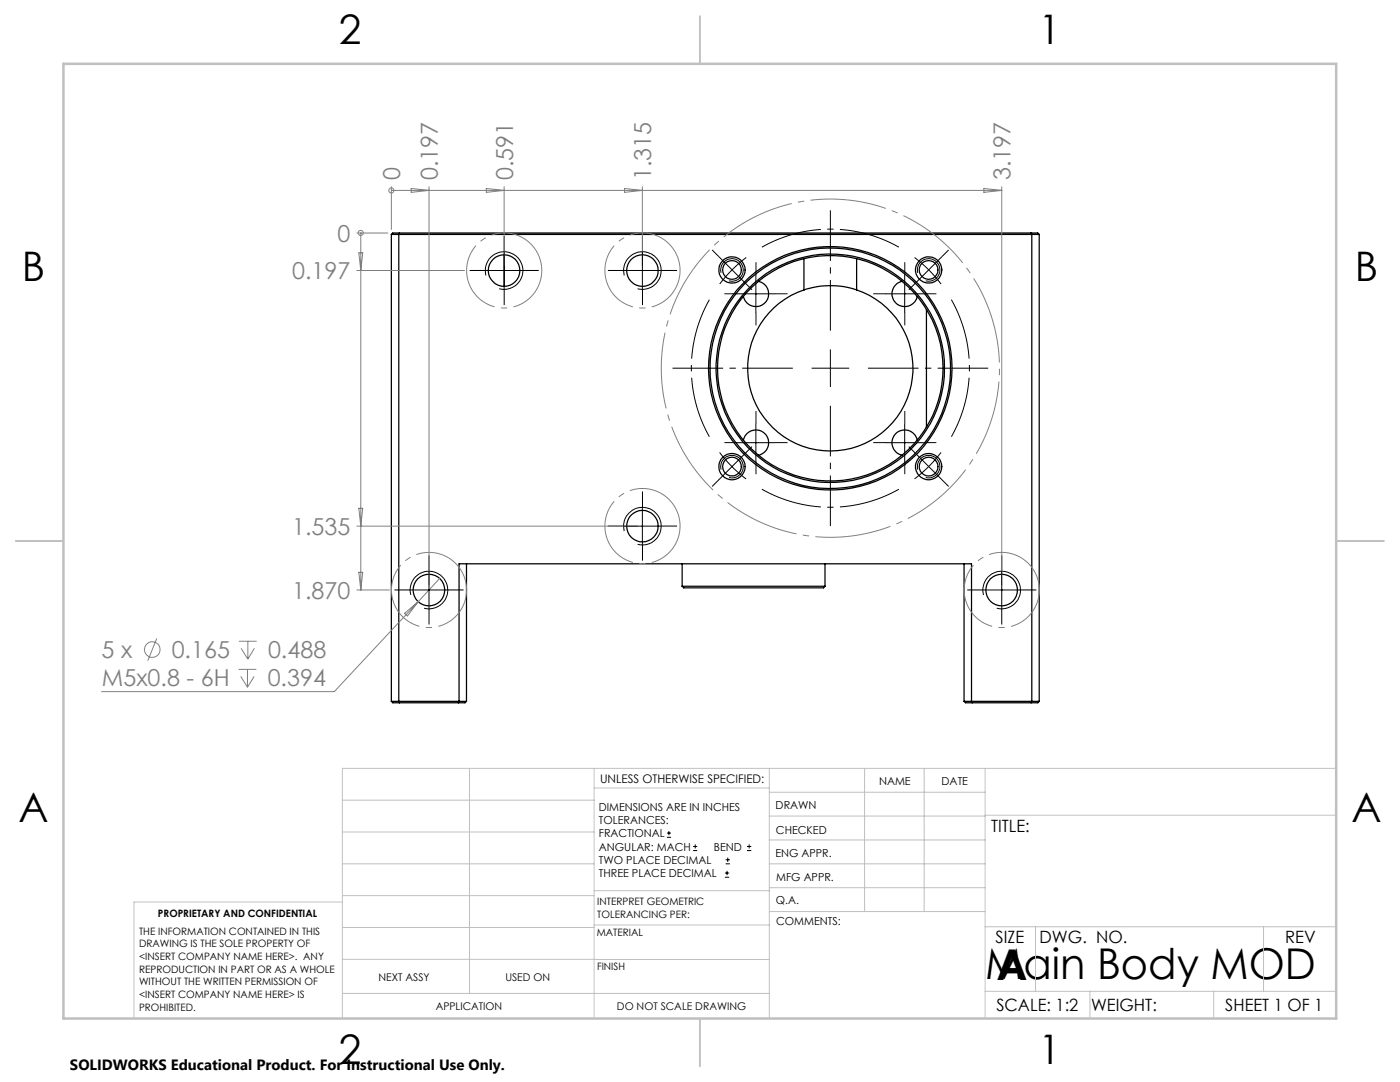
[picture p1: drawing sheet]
<svg xmlns="http://www.w3.org/2000/svg" width="279mm" height="216mm" viewBox="0 0 279 216" stroke-linecap="round" stroke-linejoin="round" font-family="sans-serif">
<g fill="none" stroke="#000" stroke-width=".25">
<path d="M78.1 46.8h129.3M78.1 46.8l.3-.3h128.7l.3 .3M78.1 46.8v93.1M79.7 46.5l-.1 .3v93.1l.1 .3M100.6 50.8v6.3M151.4 56.1a2.56 2.56 0 0 1 1.3 4.3 2.56 2.56 0 0 1-4.4-1.2M160.4 57.9a16.5 16.5 0 0 0-8 25.3 16.5 16.5 0 0 0 26.6 0 16.5 16.5 0 0 0-8-25.3M160.4 57.9a16.7 16.7 0 0 1 10.6 0M160.4 51.6v6.3M171 51.6v6.3M180 56.1a2.55 2.55 0 0 0-1.2 4.3 2.55 2.55 0 0 0 4.3-1.2M205.8 46.5l.1 .3v93.1l-.1 .3"/>
<path d="M207.4 46.8v93.1M184.9 61.8v23.4M148.3 87.8a2.56 2.56 0 0 1 4.4-1.3 2.56 2.56 0 0 1-1.3 4.3M183.1 87.8a2.56 2.56 0 0 0-4.4-1.3 2.56 2.56 0 0 0 1.3 4.3M93.1 112.5v27.4M136.1 117l.4 .3h27.9l.2-.3M136.1 117h28.5M136.1 112.5v4.5M164.6 112.5v4.5M192.4 112.5v27.4M78.1 139.9h15M78.1 139.9l.3 .3h14.4l.3-.3"/>
<path d="M192.4 139.9h15M192.4 139.9l.3 .3h14.4l.3-.3M91.5 140.2l.1-.3v-27.4h102.3v27.4l.1 .3"/>
<circle cx="100.6" cy="54" r="3.2"/>
<circle cx="128.2" cy="54" r="3.1"/>
<circle cx="146.1" cy="53.9" r="1.88"/>
<circle cx="146.1" cy="53.9" r="2.62"/>
<circle cx="185.3" cy="53.9" r="1.87"/>
<circle cx="185.3" cy="53.9" r="2.62"/>
<circle cx="165.7" cy="73.5" r="22.8"/>
<circle cx="165.7" cy="73.5" r="22.5"/>
<circle cx="165.7" cy="73.5" r="24.3"/>
<circle cx="165.7" cy="73.5" r="24"/>
<circle cx="146.1" cy="93.1" r="2.63"/>
<circle cx="146.1" cy="93.1" r="1.88"/>
<circle cx="185.3" cy="93.1" r="1.87"/>
<circle cx="185.3" cy="93.1" r="2.63"/>
<circle cx="85.6" cy="117.7" r="3.2"/>
<circle cx="128.2" cy="105" r="3.1"/>
<circle cx="199.9" cy="117.7" r="3.2"/>
</g>
<g fill="none" stroke="#808080" stroke-width=".2">
<path d="M78.1 38h.1M78.1 37.3v8.5M78.1 38h121.8M82.1 37.6l3.5 .4-3.5 .4zM85.6 37.3v79.4M97 37.6l3.6 .4-3.6 .4zM100.6 37.3v15.7M124.6 37.6l3.6 .4-3.6 .4zM128.2 37.3v15.7M196.4 37.6l3.5 .4-3.5 .4zM199.9 37.3v79.4M71.2 46.5h6.2"/>
<path d="M71.2 54h21.5M71.6 50.4h.8l-.4 3.6zM72 46.5v71.2M72 46.5h.1M71.2 105h56M71.2 117.7h6.5M71.6 101.4h.8l-.4 3.6zM71.6 114.2h.8l-.4 3.5zM87.7 115.4l-4.2 4.7M31.3 127.4l-1.8 4.4M47.6 133.6h3.6M47.7 128h3.5"/>
<path d="M48 135l1.4 2.1M48.1 129.4l1.4 2.1M49.4 133.6v3.5M49.5 128v3.5M50.7 135l-1.3 2.1M50.8 129.4l-1.3 2.1M80.8 122.4l2.7-2.3-2.2 2.8zM83.5 120.1l-16.8 17.9h-46.5"/>
<circle cx="78.1" cy="38" r=".51"/>
<circle cx="72" cy="46.5" r=".5"/>
<circle cx="30.4" cy="129.6" r="1.55"/>
</g>
<g fill="none" stroke="#000" stroke-width=".2">
<path d="M96.8 54h7.6M97 55a3.8 3.8 0 0 1 3.3-4.8 3.8 3.8 0 0 1 4 4.1 3.8 3.8 0 0 1-4.7 3.3M100.6 50.2v7.5M124.5 54h7.4M124.6 55a3.8 3.8 0 0 1 3.2-4.8 3.8 3.8 0 0 1 4.1 4.1 3.8 3.8 0 0 1-4.7 3.3M128.2 50.2v7.5M143.9 54.4a2.25 2.25 0 0 1 2-2.8 2.25 2.25 0 0 1 2.4 2.4 2.25 2.25 0 0 1-2.8 2M147.1 58.6h7.5M150.8 54.9v7.5M176.8 58.6h7.5M180.6 54.9v7.5M183.2 54.4a2.24 2.24 0 0 1 1.9-2.8 2.24 2.24 0 0 1 2.4 2.5 2.24 2.24 0 0 1-2.8 1.9"/>
<path d="M143.6 90.3a28.2 28.2 0 0 0 5.3 5.3M143.9 93.7a2.26 2.26 0 0 1 2-2.8 2.26 2.26 0 0 1 2.4 2.4 2.26 2.26 0 0 1-2.8 2M147.1 88.3h7.5M148.7 90.5l-5.3 5.2M150.8 84.6v7.5M176.8 88.3h7.5M180.6 84.6v7.5M183.2 93.7a2.25 2.25 0 0 1 1.9-2.8 2.25 2.25 0 0 1 2.5 2.4 2.25 2.25 0 0 1-2.9 2M81.8 117.7h7.6M82 118.7a3.7 3.7 0 0 1 3.3-4.7 3.7 3.7 0 0 1 4 4.1 3.7 3.7 0 0 1-4.7 3.3M85.6 114v7.5M124.5 105h7.4"/>
<path d="M124.6 106a3.8 3.8 0 0 1 3.2-4.8 3.8 3.8 0 0 1 4.1 4.1 3.8 3.8 0 0 1-4.7 3.3M128.2 101.2v7.5M196.1 117.7h7.6M196.3 118.7a3.7 3.7 0 0 1 3.3-4.7 3.7 3.7 0 0 1 4 4.1 3.7 3.7 0 0 1-4.7 3.3M199.9 114v7.5M133.1 167.1h.8M133.1 166.2h.8M133.5 165.8v.9M138.3 169.7h.8M138.3 168.9h.8M138.7 168.5v.8M144.7 175h.8"/>
<path d="M144.7 174.2h.8M144.8 172.4h.9M144.8 171.6h.9M145.1 173.8v.8M145.2 171.1v.9M149.1 169.7h.8M149.1 168.9h.8M149.5 168.5v.8"/>
</g>
<path d="M107.8 51.8a7.5 7.5 0 0 0-12.6-3 7.5 7.5 0 0 0 3.5 12.4 7.5 7.5 0 0 0 9.2-9l-.1-.4M135.4 51.8a7.5 7.5 0 0 0-12.6-3 7.5 7.5 0 0 0 3.5 12.4 7.5 7.5 0 0 0 9.2-9l-.1-.4M92.8 115.5a7.5 7.5 0 0 0-12.6-3 7.5 7.5 0 0 0 3.5 12.5 7.5 7.5 0 0 0 9.2-9.1l-.1-.4M135.4 102.8a7.5 7.5 0 0 0-12.6-3 7.5 7.5 0 0 0 3.5 12.4 7.5 7.5 0 0 0 9.2-9l-.1-.4M207.1 115.5a7.5 7.5 0 0 0-12.6-3 7.5 7.5 0 0 0 3.5 12.5 7.5 7.5 0 0 0 9.2-9.1l-.1-.4" fill="none" stroke="#808080" stroke-width=".2" stroke-dasharray="15.2 1.3 1.3 1.3" stroke-dashoffset="3.1" stroke-linecap="butt"/>
<path d="M198 63.6a33.8 33.8 0 0 0-56.6-13.6 33.8 33.8 0 0 0 15.6 56.1 33.8 33.8 0 0 0 41.5-40.8l-.5-1.7" fill="none" stroke="#808080" stroke-width=".2" stroke-dasharray="15.2 1.3 1.3 1.3" stroke-dashoffset="6.4" stroke-linecap="butt"/>
<g fill="none" stroke="#000" stroke-width=".2" stroke-dasharray="15.2 1.3 1.3 1.3" stroke-linecap="butt">
<path d="M96.9 54h-3.2M100.6 50.2v-3.1M100.6 57.7v3.2M104.4 54h3.1M124.5 54h-3.2M128.2 50.2v-3.1M128.2 57.7v3.2M132 54h3.1M143.4 51.2l-1.3-1.3M146.1 53.8l-2.5 2.9M146.1 53.8l2.8-2.4M146.1 53.8l-2.7-2.6"/>
<path d="M146.1 53.8l2.7 2.7M147.1 58.6h-2.5M148.8 56.5l1.3 1.3M150.9 54.9v-2.6M154.6 58.6h2.6M176.8 58.6h-2.5M180.6 54.9v-2.6M182.7 56.5l-1.3 1.3M184.3 58.6h2.6M185.3 53.8l-2.8-2.4M185.3 53.8l2.5 2.9M185.3 53.8l2.7-2.6"/>
<path d="M185.3 53.8l-2.6 2.7M188 51.2l1.3-1.3M150.9 62.4v2.5M165.7 73.5v-3.8M165.7 73.5h-3.7M165.7 73.5v3.7M165.7 73.5h3.8M180.6 62.4v2.5M143.4 95.7l-1.3 1.4M147.1 88.3h-2.5M148.8 90.4l1.3-1.3M150.9 84.6v-2.6"/>
<path d="M150.9 92.1v2.5M154.6 88.3h2.6M176.8 88.3h-2.5M180.6 84.6v-2.6M180.6 92.1v2.5M182.7 90.4l-1.3-1.3M184.3 88.3h2.6M185.3 93.1l2.5-2.8M185.3 93.1l-2.8 2.5M185.3 93.1l2.7 2.6M185.3 93.1l-2.6-2.7M188 95.7l1.3 1.4"/>
<path d="M81.9 117.7h-3.2M85.6 114v-3.2M89.4 117.7h3.1M124.5 105h-3.2M128.2 101.2v-3.1M128.2 108.7v3.2M132 105h3.1M196.2 117.7h-3.2M199.9 114v-3.2M203.7 117.7h3.1M85.6 121.5v3.1M199.9 121.5v3.1"/>
</g>
<path d="M141.6 59.8a27.7 27.7 0 0 0 0 27.3M179.4 49.3a27.7 27.7 0 0 0-27.3 0M152.1 97.6a27.7 27.7 0 0 0 27.3 0M189.9 87.1a27.7 27.7 0 0 0 0-27.3" fill="none" stroke="#000" stroke-width=".2" stroke-dasharray="15.2 1.3 1.3 1.3" stroke-dashoffset="2.9" stroke-linecap="butt"/>
<path d="M158.2 73.5h-24M165.7 66v-24M173.2 73.5h24M165.7 81v24" fill="none" stroke="#000" stroke-width=".2" stroke-dasharray="15.2 1.3 1.3 1.3" stroke-dashoffset="5.1" stroke-linecap="butt"/>
<g fill="none" stroke="#c0c0c0" stroke-width=".2">
<path d="M68.3 159.7h50.3M93.7 153.3v44.9M118.6 153.3v49.9M118.6 157.2h34.9M153.5 153.3v49.9M153.5 158.1h43.1M172.5 153.3v28.6M184.4 153.3v28.6M196.6 153.3v49.9M266.7 153.3h-198.4v49.9M68.3 178.7h50.3M68.3 172.4h50.3"/>
<path d="M68.3 166h50.3M68.3 180h-41.6v23.2M118.6 177.7h35M153.5 167.6h43.1M153.5 162.8h43.1M153.5 172.4h43.1M153.5 177.1h43.1M196.6 162.7h70.1M68.3 198.2h85.2M68.3 191.4l85.2 .1M68.3 185.1h50.3M118.6 184.6h35"/>
<path d="M153.6 181.9h43M196.6 197.8h70.1M196.6 184.9h70.1M206.7 184.9v12.9M217.5 197.8v5.4M242.2 197.8v5.4M252.2 184.9v12.9"/>
</g>
<path d="M139.7 3.2v9.5M3.1 107.9h9.6M266.7 107.9h9.5M139.7 203.2v9.6" fill="none" stroke="#c0c0c0" stroke-width=".25"/>
<path d="M12.7 12.7h254v190.5h-254z" fill="none" stroke="#c0c0c0" stroke-width=".5"/>
<g font-size="8.5">
<text x="196.6" y="195.4">Main Body MOD</text>
<text x="198.9" y="195.5">A</text>
</g>
<g font-size="8.1">
<text x="67.6" y="8.9">2</text>
<text x="207.3" y="8.9">1</text>
<text x="4.4" y="56.2">B</text>
<text x="270.4" y="56.2">B</text>
<text x="3.7" y="164.1">A</text>
<text x="269.7" y="164.1">A</text>
<text x="67.6" y="212.4">2</text>
<text x="207.3" y="212.4">1</text>
</g>
<g font-size="4.7" fill="#808080">
<text x="79.9" y="35.9" transform="rotate(-90 79.9 35.9)">0</text>
<text x="87.4" y="35.9" transform="rotate(-90 87.4 35.9)">0.197</text>
<text x="102.4" y="35.9" transform="rotate(-90 102.4 35.9)">0.591</text>
<text x="130" y="35.9" transform="rotate(-90 130 35.9)">1.315</text>
<text x="201.7" y="35.9" transform="rotate(-90 201.7 35.9)">3.197</text>
<text x="67.4" y="48.2">0</text>
<text x="58.3" y="55.7">0.197</text>
<text x="58.3" y="106.7">1.535</text>
<text x="58.3" y="119.5">1.870</text>
<text x="20.3" y="131.3">5 x</text>
<text x="34.3" y="131.3">0.165</text>
<text x="53.5" y="131.3">0.488</text>
<text x="20.3" y="136.9">M5x0.8 - 6H</text>
<text x="53.4" y="136.9">0.394</text>
</g>
<g font-size="3.4">
<text x="197.8" y="166">TITLE:</text>
<text x="198.7" y="188.1">SIZE</text>
<text x="207.5" y="188.1">DWG. NO.</text>
<text x="256.5" y="188.2">REV</text>
<text x="198.8" y="201.7">SCALE: 1:2</text>
<text x="217.7" y="201.8">WEIGHT:</text>
<text x="244.5" y="201.7">SHEET 1 OF 1</text>
</g>
<text font-size="3" x="14" y="213.5">SOLIDWORKS Educational Product. For Instructional Use Only.</text>
<text font-size="2.4" x="119.8" y="156.2">UNLESS OTHERWISE SPECIFIED:</text>
<g font-size="2.2">
<text x="119.5" y="161.8">DIMENSIONS ARE IN INCHES</text>
<text x="154.8" y="161.4">DRAWN</text>
<text x="175.4" y="156.6">NAME</text>
<text x="187.9" y="156.7">DATE</text>
<text x="119.5" y="164.4">TOLERANCES:</text>
<text x="119.5" y="167.1">FRACTIONAL</text>
<text x="154.9" y="166.3">CHECKED</text>
<text x="119.5" y="169.7">ANGULAR: MACH</text>
<text x="119.5" y="172.4">TWO PLACE DECIMAL</text>
<text x="142.5" y="169.7">BEND</text>
<text x="154.8" y="171">ENG APPR.</text>
<text x="119.5" y="175">THREE PLACE DECIMAL</text>
<text x="154.9" y="175.7">MFG APPR.</text>
<text x="154.9" y="180.4">Q.A.</text>
<text x="154.9" y="184.6">COMMENTS:</text>
</g>
<g font-size="2.1">
<text x="75.5" y="195.7">NEXT ASSY</text>
<text x="100.9" y="195.7">USED ON</text>
<text x="86.9" y="201.5">APPLICATION</text>
<text x="123.1" y="201.6">DO NOT SCALE DRAWING</text>
</g>
<g font-size="2">
<text x="31.5" y="182.9">PROPRIETARY AND CONFIDENTIAL</text>
<text x="119.2" y="180.6">INTERPRET GEOMETRIC</text>
<text x="119.2" y="183.1">TOLERANCING PER:</text>
<text x="27.8" y="186.5">THE INFORMATION CONTAINED IN THIS</text>
<text x="27.8" y="189">DRAWING IS THE SOLE PROPERTY OF</text>
<text x="27.8" y="191.6">&lt;INSERT COMPANY NAME HERE&gt;. ANY</text>
<text x="119.1" y="186.7">MATERIAL</text>
<text x="27.8" y="194.1">REPRODUCTION IN PART OR AS A WHOLE</text>
<text x="27.8" y="196.6">WITHOUT THE WRITTEN PERMISSION OF</text>
<text x="119.1" y="193.5">FINISH</text>
<text x="27.8" y="199.1">&lt;INSERT COMPANY NAME HERE&gt; IS</text>
<text x="27.8" y="201.7">PROHIBITED.</text>
</g>
</svg>
